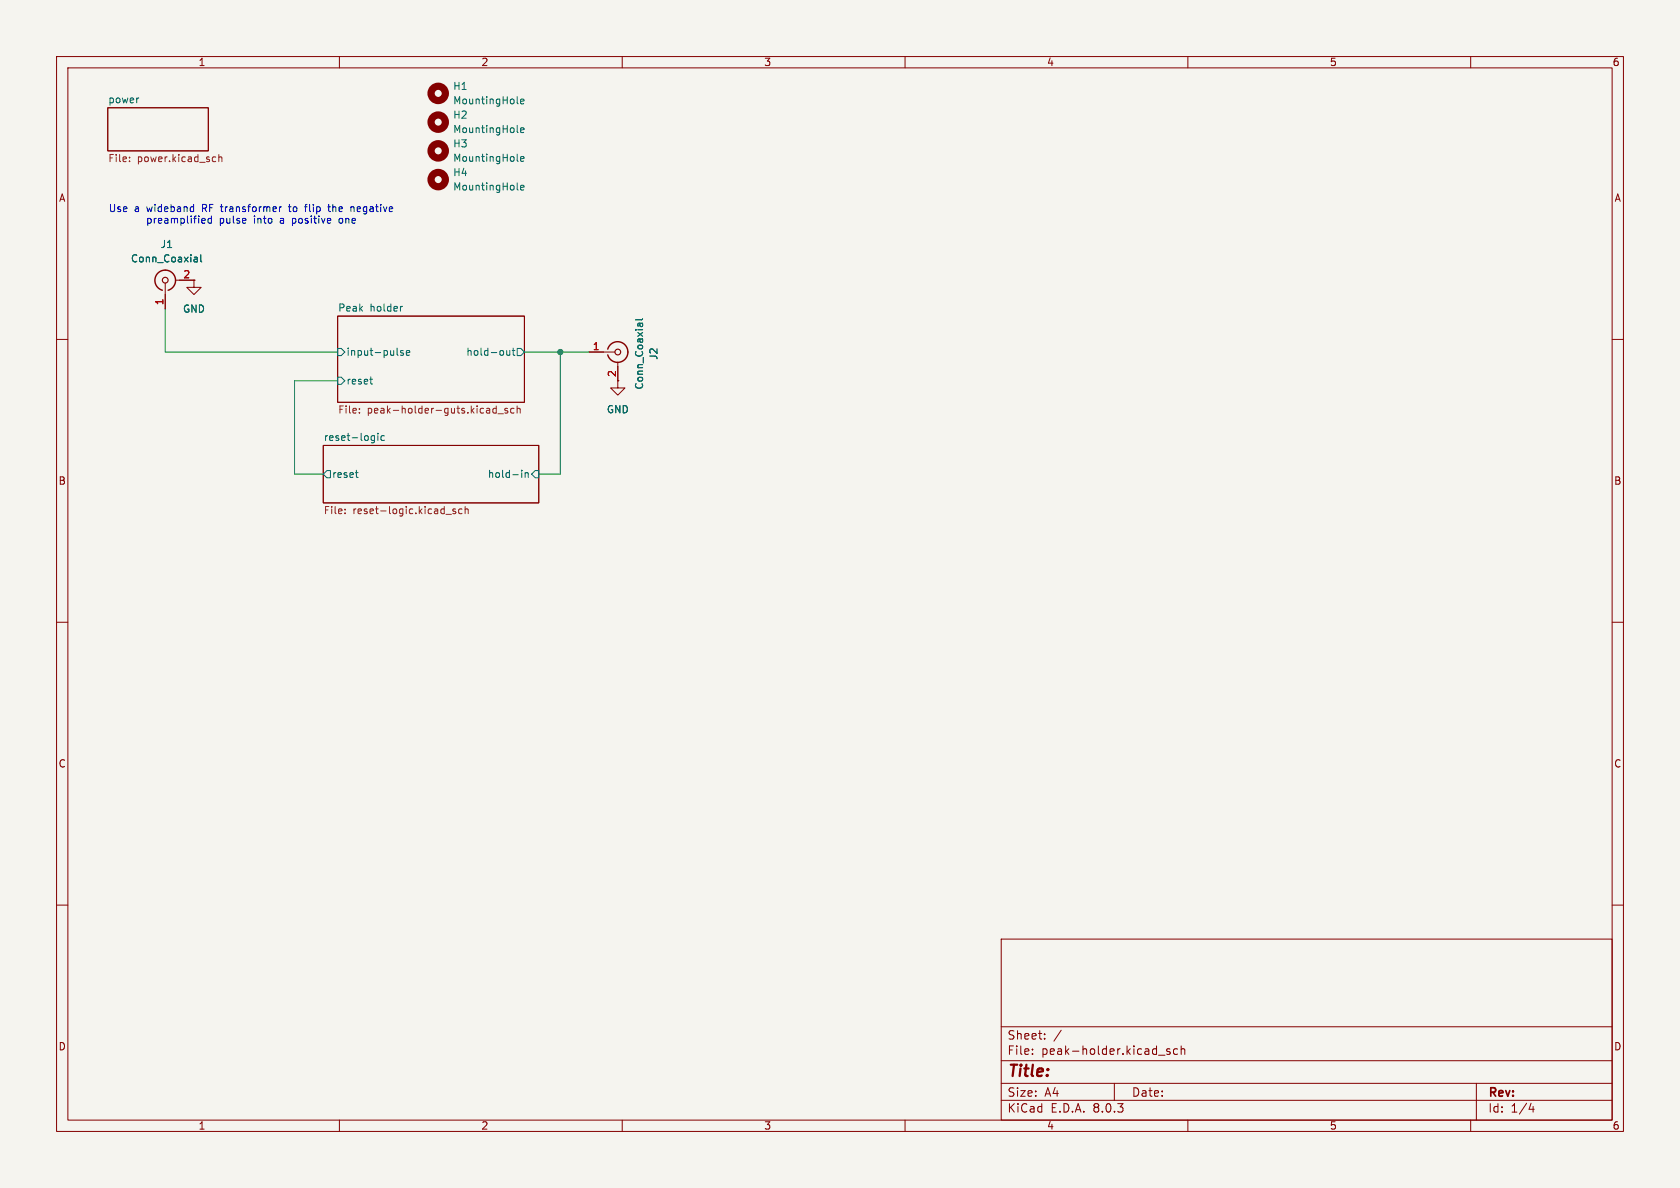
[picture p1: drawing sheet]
<svg xmlns="http://www.w3.org/2000/svg" width="297mm" height="210mm" viewBox="0 0 297 210" stroke-linecap="round" stroke-linejoin="round" font-family="sans-serif">
<path d="M0 0h297v210h-297z" fill="#f5f4ef" stroke="#f5f4ef" stroke-width=".18"/>
<g fill="none" stroke="#840000" stroke-width=".18">
<path d="M10 10h277v190h-277zM12 12h273v186h-273zM19 19.1h17.8v7.6h-17.8zM60 10v2M110 10v2M160 10v2M210 10v2M260 10v2M10 60h2M29.2 50v4.6M31 49.5h3.3M34.3 49.5v1.3h1.3l-1.3 1.3-1.3-1.3h1.3"/>
<path d="M34.3 49.5h.1M59.7 55.9h33v15.2h-33zM285 60h2M57.1 78.7h38.1v10.2h-38.1zM104.1 62.2h4.6M109.2 64v4.6h1.3l-1.3 1.3-1.3-1.3h1.3M10 110h2M285 110h2M10 160h2M285 160h2M177 166h108v32h-108zM60 198v2"/>
<path d="M110 198v2M160 198v2M177 194.5h108M177 191.5h108M177 187.5h108M177 181.5h108M182.5 186.3v.1M182.5 185.5v.1M184.7 183.6v.1M184.7 182.8v.1M187.6 182.1l-1.3 2M197 191.5v3"/>
<path d="M204.8 186.5h1.2M206.8 185.5l-.3-.1-.3 .2 .1 .2 .5 .2v.3h-.6M208.2 185.5l-.5-.1-.2 .3v.4l.1 .2h.6M208.8 185.5l.2-.1 .4 .1 .1 .9M208.8 184.9v1.5M210 198v2M260 198v2M261 191.5v6.5M270.7 195l-.4 1.1h.9M271 195.6v1"/>
</g>
<g fill="none" stroke="#006464" stroke-width=".18">
<path d="M24.4 17.3h.1M91.4 18.2l.2 .2M92 17.9l.6-.1v-.2l-.4-.1-.2 .2 .1 .6h.5M91.4 23.3l.2 .1M91.4 33.4l.2 .2M91.4 28.3l.2 .2M92 23l.6-.1v-.2l-.4-.1-.2 .2 .1 .6h.5M92 28.1l.6-.1v-.3h-.4l-.2 .2 .1 .6h.5M92 33.2l.6-.1v-.3h-.4l-.2 .1 .1 .6h.5M34.5 45.5h.2l.2 .1v.7M34.9 46.2l-.4 .1M34.9 45.8h-.4"/>
<path d="M35.5 45v1.1l.2 .2M71.2 54.2h-.3M113.1 57.1v.5M113.5 57.1l.1 .5M113.6 57.1h-.7l-.1 .2v.3M113.6 56.4l-.2 .1h-1.1M59.7 61.6h.6l.7 .6-.7 .7h-.6zM59.7 66.7h.6l.7 .6-.7 .6h-.6zM65.4 67h.4M65.6 67.8l.2 .1M65.8 77l.4 .1M66.2 77v1l-.1 .2-.3 .1"/>
<path d="M66.2 77.8l-.4 .1M66.8 76.6v.1M66.8 77v.9M68 77.1l-.4-.1-.3 .3 .2 .5h.5M70.3 62.7l.1 .1M71.3 62h-.3l-.2 .1 .1 .2 .4 .1v.3h-.5M71.8 62.4l.6-.1v-.3h-.4l-.2 .1 .1 .6h.5M89.6 62v.7l.3 .1 .2-.1M90.1 62v.8M90.5 62h.5M90.7 61.5v1.1l.3 .2M91.4 61.6h.7l.6 .6-.6 .7h-.7z"/>
<path d="M57.8 83.2h.6v1.3h-.6l-.7-.7zM62.8 83.6h.5M63.1 84.3l.2 .1M92.2 83.1v.2M92.2 83.6v.8M92.8 83.6v.8M92.8 83.7l.2-.1h.3l.1 .8M94.6 83.2h.6v1.3h-.6l-.6-.7z"/>
</g>
<g fill="none" stroke="#725600" stroke-width=".18">
<path d="M22.9 28.5v.1M22.9 27.8v.1M37.8 27.7l.3 .1M38.1 28.5l-.3 .1M38.7 27.9l.2-.2 .3 .1v.8M38.7 27.3v1.3M63.5 72.9v.1M63.5 72.2v.2M87.7 71.8v1.2M87.7 72.2h-.3l-.3 .2 .1 .6h.5M88 73.1h1M89.7 72.2h-.3l-.2 .2 .1 .1 .4 .2v.3h-.5"/>
<path d="M90.9 72.2h-.4l-.2 .2 .1 .6h.5M91.4 72.3l.2-.1h.3l.1 .8M91.4 71.8v1.2M61 90.7v.1M61 90v.1M78.8 90.9h1M80.5 90h-.3l-.2 .1 .1 .2 .4 .1v.3h-.5M81.7 90h-.4l-.2 .2 .1 .5h.5M82.2 90.1l.2-.1h.3l.1 .8M82.2 89.5v1.3"/>
</g>
<path d="M28.7 51.3a1.81 1.81 0 0 1-1-2.8 1.81 1.81 0 0 1 3 0 1.81 1.81 0 0 1-1 2.8M107.4 61.7a1.81 1.81 0 0 1 2-1.3 1.81 1.81 0 0 1 1.6 1.8M111 62.2a1.82 1.82 0 0 1-1.6 1.8 1.82 1.82 0 0 1-2-1.3" fill="none" stroke="#840000" stroke-width=".25"/>
<g fill="none" stroke="#840000" stroke-width=".2">
<circle cx="29.2" cy="49.5" r=".51"/>
<circle cx="109.2" cy="62.2" r=".51"/>
</g>
<g fill="none" stroke="#840000" stroke-width="1.3">
<circle cx="77.5" cy="16.5" r="1.27"/>
<circle cx="77.5" cy="26.7" r="1.27"/>
<circle cx="77.5" cy="21.6" r="1.27"/>
<circle cx="77.5" cy="31.7" r="1.27"/>
</g>
<g fill="none" stroke="#0000c2" stroke-width=".18">
<path d="M34.1 36.6h.1M34.2 36.1v1.3M34.2 37.3l-.1 .1M35.9 38.6l.3 .1 .1 .2-.6 .1M36.2 39.4l-.3 .1M37.4 38.7l-.4-.1-.2 .2 .1 .6h.5M37.4 38.2v1.3M49.4 36.6v.8M49.8 36.6l-.4 .2M51 36.6h.5M51.2 36.1v1.2M53.8 36.6h.5"/>
<path d="M54.3 36.1l-.3 .2v1.1M57.9 36.6h.5M58.1 36.1v1.1l.3 .2M60.1 38.7l-.2 .1 .2 .6M62.1 36.6h.4l.1 .8"/>
</g>
<path d="M29.2 54.6v7.6h30.5M59.7 67.3h-7.6v16.5h5M92.7 62.2h11.4M99.1 62.2v21.6h-3.9" fill="none" stroke="#009600" stroke-width=".18"/>
<circle cx="99.1" cy="62.2" r=".46" fill="#009600" stroke="#009600" stroke-width=".18"/>
<text font-size="2.8" fill="#840000" x="178" y="190.9">Title:</text>
<g font-size="2.1" fill="#840000">
<text x="178" y="184">Sheet:</text>
<text x="178" y="186.7">File:</text>
<text x="184.1" y="186.7">peak-holder.kicad_sch</text>
<text x="178" y="196.9">KiCad</text>
<text x="178" y="194.1">Size:</text>
<text x="184.7" y="194.1">A4</text>
<text x="185.7" y="196.9">E.D.A.</text>
<text x="193.3" y="196.9">8.0.3</text>
<text x="200" y="194.1">Date:</text>
<text x="263" y="194.3">Rev:</text>
<text x="263" y="196.9">Id:</text>
<text x="267.1" y="196.9">1/4</text>
</g>
<g font-size="1.8" fill="#840000">
<text x="35" y="11.9">1</text>
<text x="85" y="11.9">2</text>
<text x="135" y="11.9">3</text>
<text x="185" y="11.9">4</text>
<text x="235" y="11.9">5</text>
<text x="285" y="11.9">6</text>
<text x="10.3" y="35.9">A</text>
<text x="285.3" y="35.9">A</text>
<text x="10.3" y="85.9">B</text>
<text x="285.3" y="85.9">B</text>
<text x="10.3" y="135.9">C</text>
<text x="285.3" y="135.9">C</text>
<text x="10.3" y="185.9">D</text>
<text x="285.3" y="185.9">D</text>
<text x="35" y="199.9">1</text>
<text x="85" y="199.9">2</text>
<text x="135" y="199.9">3</text>
<text x="185" y="199.9">4</text>
<text x="235" y="199.9">5</text>
<text x="285" y="199.9">6</text>
</g>
<g font-size="1.8" fill="#006464">
<text x="80" y="16.1">H1</text>
<text x="19" y="18.3">power</text>
<text x="80" y="21.2">H2</text>
<text x="80" y="23.7">MountingHole</text>
<text x="80" y="18.6">MountingHole</text>
<text x="80" y="26.3">H3</text>
<text x="80" y="28.8">MountingHole</text>
<text x="80" y="31.3">H4</text>
<text x="80" y="33.9">MountingHole</text>
<text x="23.1" y="46.6">Conn_Coaxial</text>
<text x="28.3" y="44">J1</text>
<text x="32.3" y="55.5">GND</text>
<text x="59.7" y="55.2">Peak</text>
<text x="65.4" y="55.2">holder</text>
<text x="61.2" y="63.1">input-pulse</text>
<text x="82.3" y="63.1">hold-out</text>
<text x="116.4" y="63.7" transform="rotate(-90 116.4 63.7)">J2</text>
<text x="61.2" y="68.2">reset</text>
<text x="113.9" y="69" transform="rotate(-90 113.9 69)">Conn_Coaxial</text>
<text x="107.2" y="73.3">GND</text>
<text x="57.1" y="78">reset-logic</text>
<text x="58.6" y="84.7">reset</text>
<text x="86.1" y="84.7">hold-in</text>
</g>
<g font-size="1.8" fill="#725600">
<text x="19" y="29">File:</text>
<text x="24.3" y="29">power.kicad_sch</text>
<text x="59.7" y="73.4">File:</text>
<text x="64.9" y="73.4">peak-holder-guts.kicad_sch</text>
<text x="57.1" y="91.2">File:</text>
<text x="62.4" y="91.2">reset-logic.kicad_sch</text>
</g>
<g font-size="1.8" fill="#0000c2">
<text x="19.1" y="37.7">Use</text>
<text x="23.7" y="37.7">a</text>
<text x="25.7" y="39.7">preamplified</text>
<text x="26.1" y="37.7">wideband</text>
<text x="36" y="37.7">RF transformer</text>
<text x="38.7" y="39.7">pulse</text>
<text x="45" y="39.7">into</text>
<text x="49.8" y="39.7">a</text>
<text x="51.8" y="37.7">to</text>
<text x="52.1" y="39.7">positive</text>
<text x="54.8" y="37.7">flip</text>
<text x="59.1" y="37.7">the</text>
<text x="60.6" y="39.7">one</text>
<text x="63.3" y="37.7">negative</text>
</g>
<g font-size="1.8" fill="#a90000">
<text x="32.3" y="49.3">2</text>
<text x="29" y="54" transform="rotate(-90 29 54)">1</text>
<text x="104.7" y="62">1</text>
<text x="109" y="66.7" transform="rotate(-90 109 66.7)">2</text>
</g>
</svg>
